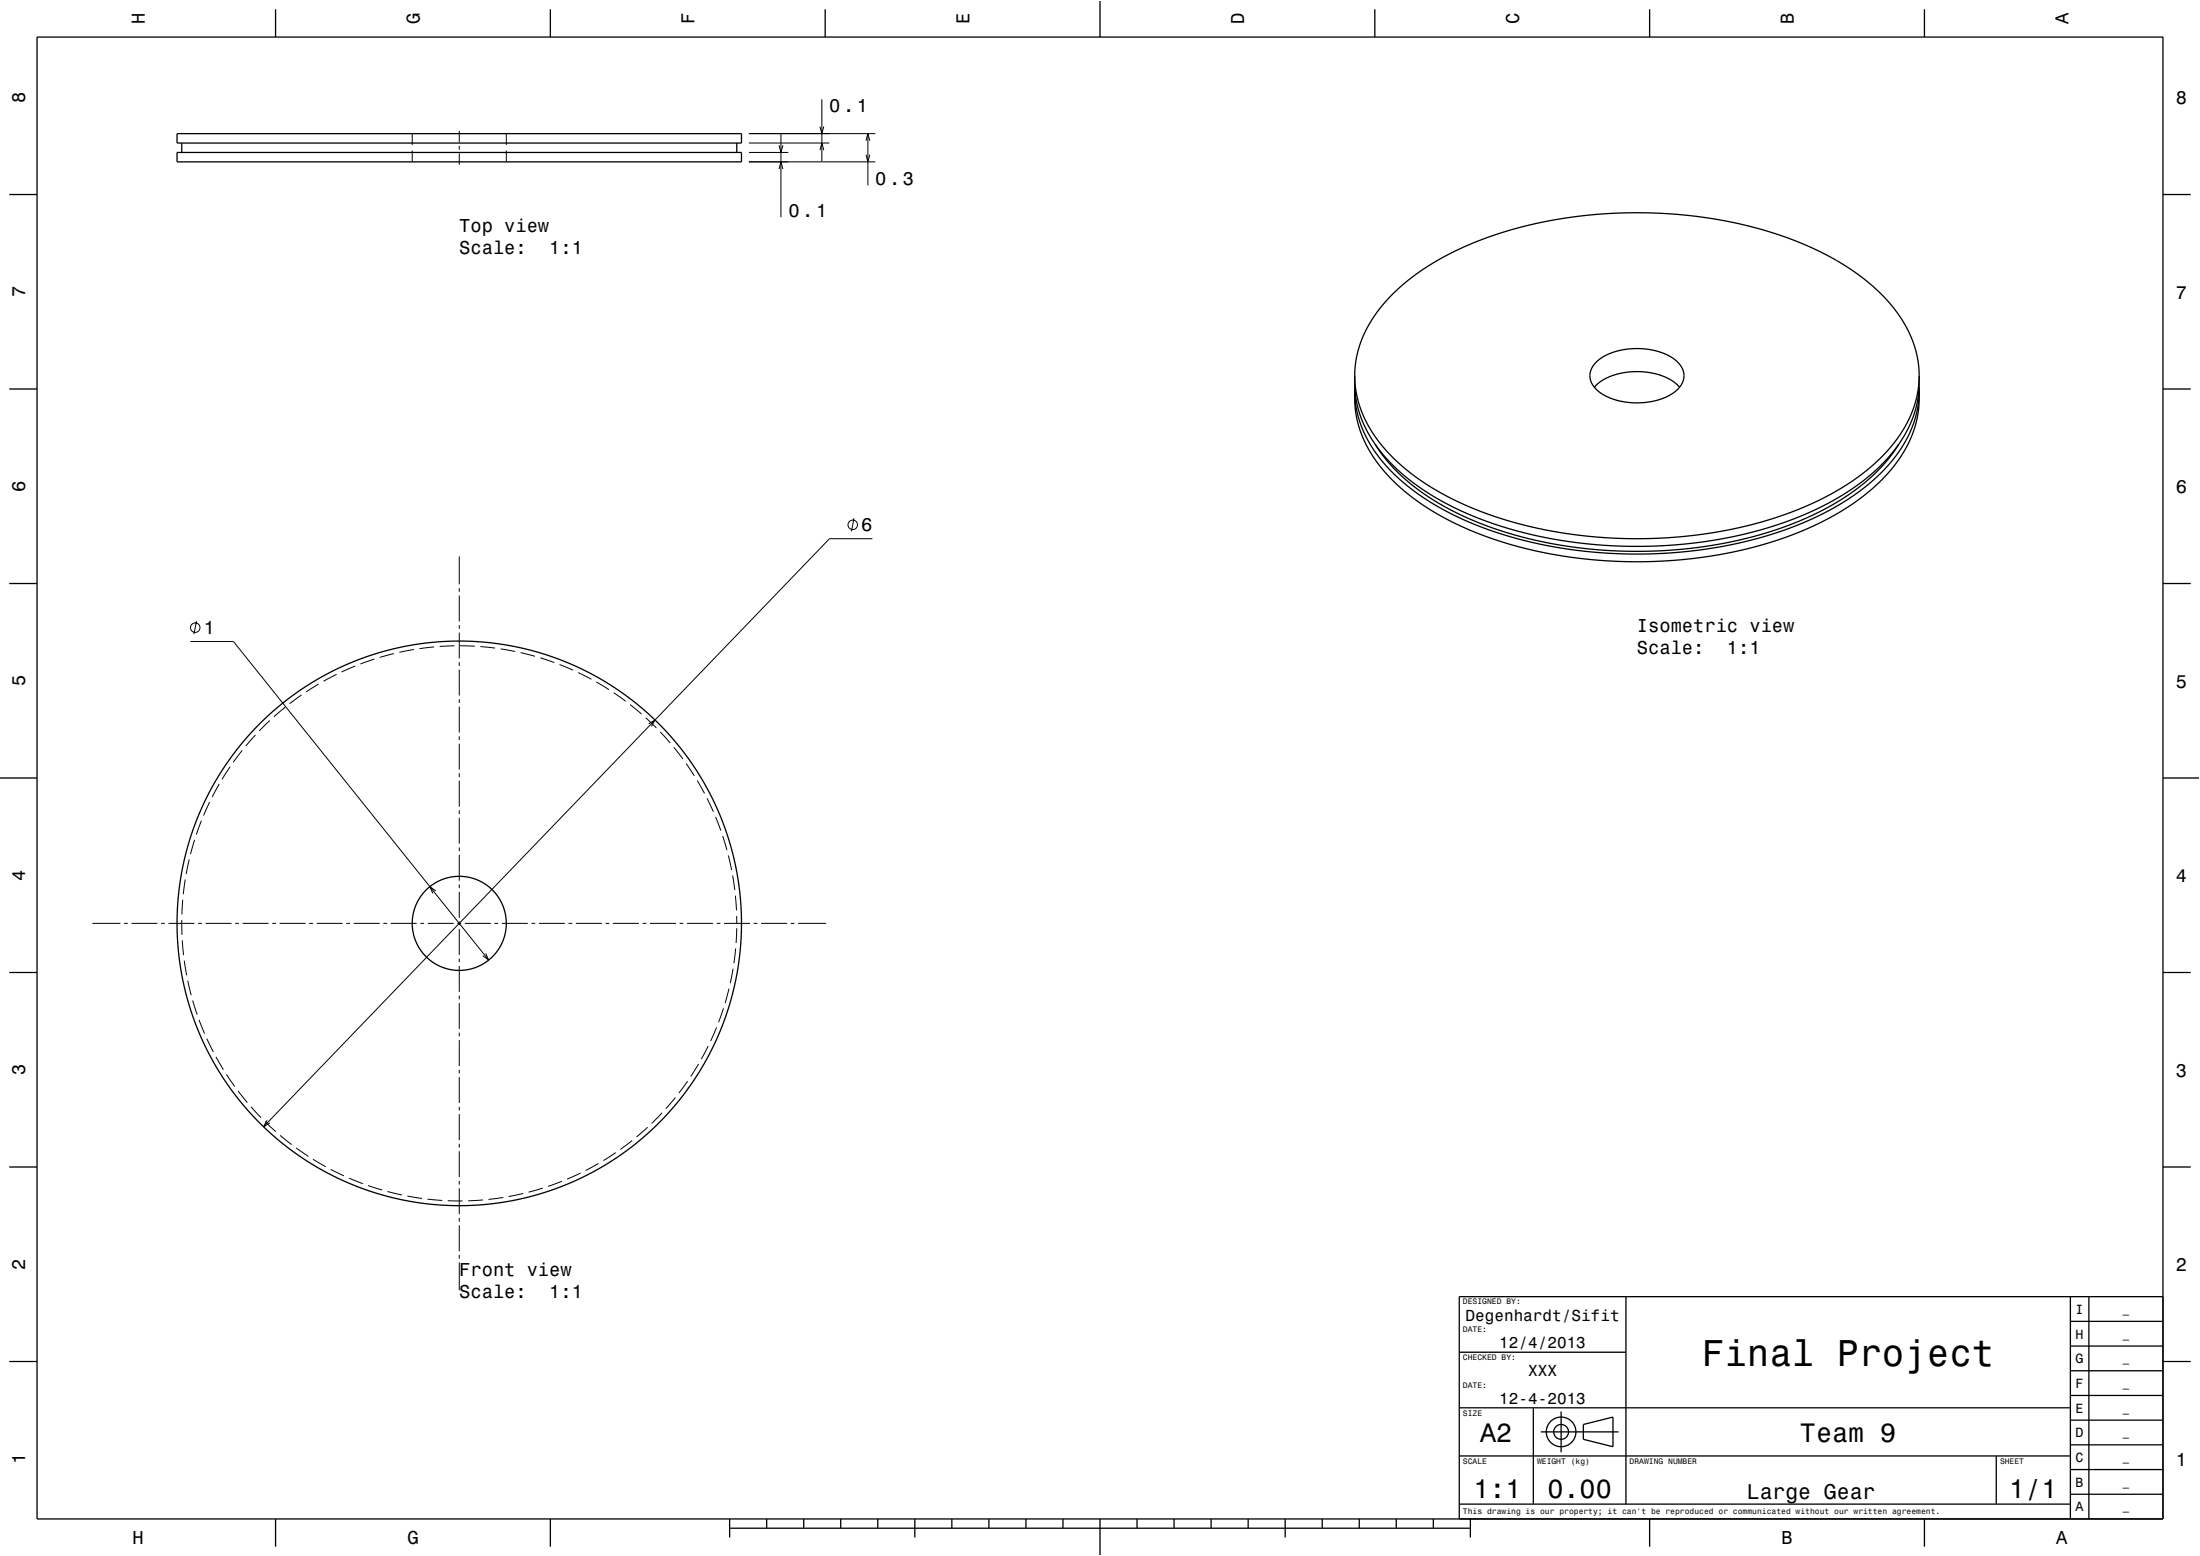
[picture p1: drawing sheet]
<svg xmlns="http://www.w3.org/2000/svg" width="594mm" height="420mm" viewBox="0 0 594 420" stroke-linecap="round" stroke-linejoin="round" font-family="sans-serif">
<g fill="none" stroke="#000" stroke-width=".27">
<path d="M111.3 36.1v3M124 35.3v3.1M124 39.4v1M136.7 36.1v3M202.2 36.1h34.1M202.2 38.6h21.7M210.3 39.2l.6 2 .5-2M210.9 36.2v22.4M221.4 34.1l.5 2 .5-2M221.9 26.8v16.8M233.8 38l.5-1.9 .5 1.9M234.3 36.1v13.9"/>
<path d="M111.3 40.6v3.1M124 41.4v3.1M136.7 40.6v3.1M202.2 43.7h34.1M202.2 41.2h10.7M210.3 45.6l.6-1.9 .5 1.9M221.4 40.5l.5-1.9 .5 1.9M233.8 41.8l.5 1.9 .5-1.9M230.6 139.9l-.7 3.5M124 150.2v7.5M124 158.7v1M235.6 145.4h-11.6l-152.8 158.7"/>
<path d="M51.4 173.2h11.6l68.9 86M53.1 167.7l-.7 3.5M95.9 179.8l-3.7 1.6M101.1 177.9l-3.8 1.3M106.4 176.4l-3.9 1.1M111.8 175.3l-4 .8M117.2 174.6l-4 .5M122.7 174.3l-4 .2M124 160.7v7M124 168.7v1M124 170.7v7M124 178.7v1"/>
<path d="M124.2 174.3l4 .1M129.7 174.5l4 .4M135.2 175.1l3.9 .7M140.6 176.2l3.8 1M145.9 177.6l3.8 1.2M151.1 179.4l3.7 1.5M69 198.4l-2.7 3M72.9 194.5l-2.9 2.8M77 190.9l-3 2.6M81.4 187.6l-3.2 2.4M86 184.6l-3.3 2.1M90.9 182l-3.6 1.9"/>
<path d="M124 180.7v7M124 188.7v1M124 190.7v7M124 198.7v1M156.1 181.5l3.6 1.9M161 184.1l3.4 2.1M165.7 187l3.2 2.3M170.1 190.2l3.1 2.5M174.3 193.7l2.9 2.8M175.1 195.4l1.8-1.1-1 1.8M178.3 197.6l2.7 3M56.6 216.5l-1.6 3.6"/>
<path d="M59.2 211.6l-1.9 3.5M62.1 207l-2.1 3.3M65.4 202.6l-2.4 3.2M124 200.7v7M124 208.7v1M124 210.7v7M124 218.7v1M181.9 201.7l2.5 3.2M185.3 206.1l2.2 3.3M188.2 210.7l2 3.5M190.9 215.5l1.7 3.6M50 237.4l-.5 4"/>
<path d="M51.1 232l-.8 3.9M52.5 226.7l-1.1 3.8M54.4 221.5l-1.4 3.8M124 220.7v7M124 228.7v1M124 230.7v7M124 238.7v1M193.2 220.5l1.4 3.7M195.1 225.6l1.2 3.9M196.7 230.9l.8 3.9M197.8 236.3l.6 4M24.9 249.2h7.6"/>
<path d="M33.5 249.2h1M35.5 249.2h7M43.5 249.2h1M45.5 249.2h7M49.1 248.3v4M49.2 253.8l.4 4M49.3 242.8l-.2 4M49.8 259.3l.6 4M53.5 249.2h1M55.5 249.2h7M63.5 249.2h1M65.5 249.2h7"/>
<path d="M73.5 249.2h1M75.5 249.2h7M83.5 249.2h1M85.5 249.2h7M93.5 249.2h1M95.5 249.2h7M103.5 249.2h1M105.5 249.2h7M113.5 249.2h1M115.5 249.2h7M117.7 240.5l-1.6-1.2 .8 1.9M123.5 249.2h1"/>
<path d="M124 240.7v7M124 248.7v1M124 250.7v7M124 258.7v1M125.5 249.2h7M131.1 257.3l.8 1.9-1.6-1.2M133.5 249.2h1M135.5 249.2h7M143.5 249.2h1M145.5 249.2h7M153.5 249.2h1M155.5 249.2h7"/>
<path d="M163.5 249.2h1M165.5 249.2h7M173.5 249.2h1M175.5 249.2h7M183.5 249.2h1M185.5 249.2h7M193.5 249.2h1M195.5 249.2h7M198.6 241.8l.3 3.9M198.6 256l-.4 4M198.9 247.2v2.1M198.9 250.5l-.2 4"/>
<path d="M203.5 249.2h1M205.5 249.2h7M213.5 249.2h1M215.5 249.2h7.6M50.7 264.7l.9 3.9M52 270.1l1.2 3.8M53.7 275.3l1.5 3.7M124 260.7v7M124 268.7v1M124 270.7v7M124 278.7v1M193.5 277.3l-1.6 3.7"/>
<path d="M195.3 272.2l-1.3 3.7M196.8 266.9l-1 3.8M197.9 261.5l-.7 3.9M55.8 280.4l1.8 3.6M58.3 285.3l2 3.4M61.1 290l2.3 3.3M64.3 294.5l2.5 3.1M67.8 298.8l2.7 2.9M124 280.7v7M124 288.7v1M124 290.7v7M124 298.7v1"/>
<path d="M182.4 296.2l-2.6 3.1M185.6 291.8l-2.3 3.3M188.6 287.2l-2.1 3.4M191.2 282.4l-1.8 3.5M71.6 302.8l2.9 2.7M72.1 302.4l-.9 1.7 1.7-1M75.6 306.5l3.1 2.5M79.9 309.8l3.3 2.3M84.5 312.9l3.5 2M89.3 315.6l3.6 1.8M94.2 318l3.8 1.5M124 300.7v7"/>
<path d="M124 308.7v1M124 310.7v7M124 318.7v1M151.7 318.9l-3.7 1.3M156.8 316.6l-3.7 1.7M161.6 314l-3.5 2M166.3 311.1l-3.4 2.2M170.7 307.8l-3.2 2.5M174.9 304.3l-3 2.6M178.8 300.4l-2.8 2.8M99.4 320l3.8 1.2M104.6 321.6l3.9 1"/>
<path d="M110 322.8l3.9 .7M115.4 323.7l4 .3M120.9 324.1l4 .1M124 320.7v7M124 328.7v1M124 330.7v7M124 338.7v1M130.4 323.9l-4 .2M135.9 323.2l-4 .6M141.2 322.2l-3.9 .8M146.5 320.7l-3.8 1.1M124 340.7v7.6"/>
<circle cx="230.2" cy="141.7" r="1.28"/>
<circle cx="52.7" cy="169.4" r="1.28"/>
</g>
<g fill="none" stroke="#000" stroke-width=".35">
<path d="M10 10h574v400h-574zM74.4 2.5v7.5M148.6 2.5v7.5M222.8 2.5v7.5M297 0v10M371.2 2.5v7.5M445.4 2.5v7.5M519.6 2.5v7.5M47.8 36.1h152.4v2.5h-152.4zM49.1 38.6v2.6M198.9 38.6v2.6M2.5 52.5h7.5"/>
<path d="M47.8 41.2h152.4v2.5h-152.4zM584 52.5h7.5M430.9 97.8l2.7-1.9 3.6-1.3 4.1-.5 4.4 .3 4 1.2 1.7 .9 1.3 1 1 1.2 .7 1.1 .3 1.3-.1 1.1-.6 1.6-1.2 1.4-1.6 1.3-2.1 1-2.4 .7-2.9 .5h-2.8l-2.9-.3-2.5-.6-2.4-1.1-1.8-1.2-1.2-1.4-.8-1.5-.1-1.6 .5-1.6zM2.5 105h7.5M365.8 104.5v1.1M371.3 119.9l2 3 2.6 3.1 2.7 2.6 3.2 2.8 3.6 2.6 4 2.4 4.2 2.2 4.8 2.1 5 1.9 5.5 1.8 10.4 2.4 10.9 1.5 11.7 .5 11.7-.5 11.2-1.5 10.4-2.5 4.6-1.4 5.3-2 5-2.2 4-2.1 4.2-2.5 3.3-2.3 3.3-2.7 2.9-2.9 2.7-3.1 2.1-3.2M430.5 104.5l1.9-1.7 2.8-1.4 3.2-.8 3.5-.3 3.4 .3 3.2 .8 2.9 1.3 2.1 1.8M518.2 104.5v1.1M518.2 101.4l-.4 4.1-1.1 4.5-1.6 3.9-2.7 4.3-3.1 3.8-4.1 4-4.3 3.3-5.1 3.2-5.5 2.9-6.1 2.6-6.4 2.2-6.8 1.9-7.3 1.5-6.5 .9-6.9 .7-8 .2-7-.2-7.9-.6-7.3-1-7.1-1.5-6.8-1.8-6.4-2.2-5.6-2.4-5.8-3-4.9-3.1-4.8-3.7-3.9-3.7-3.2-3.9-2.5-4.1-2-4.5-1-4.1-.3-4.2M518.2 101.4l-.4-4.5-1.1-4.1-1.9-4.3-2.4-3.8-3.3-4.1-3.8-3.7-4.5-3.5-5.1-3.2-5.8-3-6-2.5-6.3-2.2-7.2-1.9-7.4-1.5-7.3-1-6.9-.5-7.2-.2-7.8 .3-7.4 .6-7.2 1.1-6.8 1.5-6.8 1.9-6.8 2.4-6 2.6-5.3 2.8-4.9 3.3-4.3 3.4-3.6 3.4-3.3 4.1-2.4 3.9-1.8 4.2-1.1 4.3-.3 4.2M518.2 101.4l-.1 4.6-.9 4.5-1.6 4.3-2.2 4-3.2 4.3-3.8 3.9-4.3 3.5-5 3.4-5.5 3-6.1 2.7-6.8 2.4-6.3 1.8-7.5 1.6-7.5 1.2-7.1 .6-8.3 .3-8.2-.3-6.9-.6-7.5-1.1-7.1-1.5-6.9-1.9-6.8-2.5-6-2.6-5.6-3.1-5.1-3.3-4.6-3.8-3.8-4.1-2.9-3.8-2.2-4-1.6-4.4-.9-4.3-.1-4.8M518.2 105.6l-.4 4.1-1.1 4.4-1.6 3.9-2.4 4-2.9 3.7-3.9 3.8-4.6 3.6-4.9 3.3-5.2 2.7-5.9 2.7-6.4 2.2-6.7 2-7.3 1.5-7 1.1-7.4 .7-7.7 .3-7.8-.2-7.1-.6-7.3-1-7.6-1.5-7.2-2-6.2-2.2-5.6-2.4-5.6-2.9-5.1-3.2-4.6-3.5-3.9-3.7-3.2-4-2.5-4-2-4.5-1-4.2-.3-4.1"/>
<path d="M518.2 105.6l-.1 4.6-.9 4.6-1.7 4.3-2.2 4-3 4-3.9 4-4.3 3.6-5 3.3-5.5 3-6.3 2.8-6.4 2.3-6.7 1.9-7.5 1.6-7.5 1.1-7.2 .7-7.2 .2-7.8-.1-7.1-.6-7.6-1.1-7.3-1.5-7.2-1.9-6.6-2.4-6.6-2.8-5.4-3-5.3-3.5-4.3-3.5-3.8-3.9-3.1-4.1-2.3-4.1-1.6-4.4-.9-4.3-.1-4.8M584 105h7.5M2.5 157.5h7.5M584 157.5h7.5M0 210h10M584 210h10M2.5 262.5h7.5M584 262.5h7.5M2.5 315h7.5M584 315h7.5M439 350v56M559 356.7h25"/>
<path d="M559 350v60M564 350v60M584 350h-190v60M2.5 367.5h7.5M394 365h45M559 376.7h25M559 370h25M559 363.3h25M584 367.5h7.5M394 393h165M394 380h165M414 380v26"/>
<path d="M416 386.5h21M421.5 381v11M427.5 384.5l8-2v8l-8-2zM539 393v13M559 396.7h25M559 390h25M559 383.3h25M74.4 410v7.5M148.6 410v7.5M197 412.5h200M197 410v5M207 410v2.5"/>
<path d="M217 410v2.5M227 410v2.5M237 410v2.5M247 410v5M257 410v2.5M267 410v2.5M277 410v2.5M287 410v2.5M297 410v10M307 410v2.5M317 410v2.5M327 410v2.5"/>
<path d="M337 410v2.5M347 410v5M357 410v2.5M367 410v2.5M377 410v2.5M387 410v2.5M394 406h165M397 410v5M445.4 410v7.5M519.6 410v7.5M559 403.3h25"/>
<circle cx="124" cy="249.2" r="12.7"/>
<circle cx="124" cy="249.2" r="76.2"/>
<circle cx="421.5" cy="386.5" r="2"/>
<circle cx="421.5" cy="386.5" r="4"/>
</g>
<path d="M0 0h594v420h-594" fill="none" stroke="#fff" stroke-width=".27"/>
<text font-size="10.1" x="459.5" y="368.7">Final Project</text>
<g font-size="7.2">
<text x="399.7" y="389.3">A2</text>
<text x="486" y="389.1">Team 9</text>
<text x="397.8" y="404.3">1:1</text>
<text x="417.8" y="404.3">0.00</text>
<text x="542.5" y="404.3">1/1</text>
</g>
<text font-size="5.8" x="471.6" y="404.6">Large Gear</text>
<g font-size="5">
<text x="39.1" y="6.5" transform="rotate(-90 39.1 6.5)">H</text>
<text x="113.3" y="6.5" transform="rotate(-90 113.3 6.5)">G</text>
<text x="187.5" y="6.5" transform="rotate(-90 187.5 6.5)">F</text>
<text x="261.7" y="6.5" transform="rotate(-90 261.7 6.5)">E</text>
<text x="335.9" y="6.5" transform="rotate(-90 335.9 6.5)">D</text>
<text x="410.1" y="6.5" transform="rotate(-90 410.1 6.5)">C</text>
<text x="484.3" y="6.5" transform="rotate(-90 484.3 6.5)">B</text>
<text x="558.5" y="6.5" transform="rotate(-90 558.5 6.5)">A</text>
<text x="6.8" y="27.8" transform="rotate(-90 6.8 27.8)">8</text>
<text x="587.5" y="28.1">8</text>
<text x="223.9" y="30.3">0.1</text>
<text x="236.3" y="50">0.3</text>
<text x="212.9" y="58.6">0.1</text>
<text x="124" y="62.6">Top view</text>
<text x="124" y="68.6">Scale:</text>
<text x="148.3" y="68.6">1:1</text>
<text x="6.8" y="80.3" transform="rotate(-90 6.8 80.3)">7</text>
<text x="587.5" y="80.6">7</text>
<text x="6.8" y="132.8" transform="rotate(-90 6.8 132.8)">6</text>
<text x="587.5" y="133.1">6</text>
<text x="232.5" y="143.4">6</text>
<text x="55" y="171.2">1</text>
<text x="442" y="170.5">Isometric view</text>
<text x="442" y="176.5">Scale:</text>
<text x="466.3" y="176.5">1:1</text>
<text x="6.8" y="185.3" transform="rotate(-90 6.8 185.3)">5</text>
<text x="587.5" y="185.6">5</text>
<text x="6.8" y="237.8" transform="rotate(-90 6.8 237.8)">4</text>
<text x="587.5" y="238.1">4</text>
<text x="6.8" y="290.3" transform="rotate(-90 6.8 290.3)">3</text>
<text x="587.5" y="290.6">3</text>
<text x="6.8" y="342.8" transform="rotate(-90 6.8 342.8)">2</text>
<text x="124" y="344.3">Front view</text>
<text x="587.5" y="343.1">2</text>
<text x="124" y="350.3">Scale:</text>
<text x="148.3" y="350.3">1:1</text>
<text x="6.8" y="395.3" transform="rotate(-90 6.8 395.3)">1</text>
<text x="587.5" y="395.6">1</text>
<text x="35.8" y="416.8">H</text>
<text x="110" y="416.8">G</text>
<text x="481" y="416.8">B</text>
<text x="555.2" y="416.8">A</text>
</g>
<g font-size="4.3">
<text x="395.7" y="356.5">Degenhardt/Sifit</text>
<text x="404.8" y="364">12/4/2013</text>
<text x="412.6" y="371.5">XXX</text>
<text x="404.8" y="379">12-4-2013</text>
</g>
<g font-size="3.6">
<text x="560.4" y="354.6">I</text>
<text x="560.4" y="361.3">H</text>
<text x="560.4" y="368">G</text>
<text x="560.4" y="374.6">F</text>
<text x="560.4" y="381.3">E</text>
<text x="560.4" y="388">D</text>
<text x="560.4" y="394.6">C</text>
<text x="560.4" y="401.3">B</text>
<text x="560.4" y="408">A</text>
</g>
<g font-size="2.9">
<text x="573.1" y="354.4">_</text>
<text x="573.1" y="361.1">_</text>
<text x="573.1" y="367.7">_</text>
<text x="573.1" y="374.4">_</text>
<text x="573.1" y="381">_</text>
<text x="573.1" y="387.7">_</text>
<text x="573.1" y="394.4">_</text>
<text x="573.1" y="401.1">_</text>
<text x="573.1" y="407.7">_</text>
</g>
<g font-size="2.2">
<text x="395" y="352.1">DESIGNED BY:</text>
<text x="395" y="359.6">DATE:</text>
<text x="395" y="367.1">CHECKED BY:</text>
<text x="395" y="374.6">DATE:</text>
<text x="395" y="382.1">SIZE</text>
<text x="395" y="395.1">SCALE</text>
<text x="415" y="395.1">WEIGHT (kg)</text>
<text x="440" y="395.1">DRAWING NUMBER</text>
<text x="540" y="395.1">SHEET</text>
<text x="395" y="408.8">This drawing is our property; it can't be reproduced or communicated without our written agreement.</text>
</g>
</svg>
